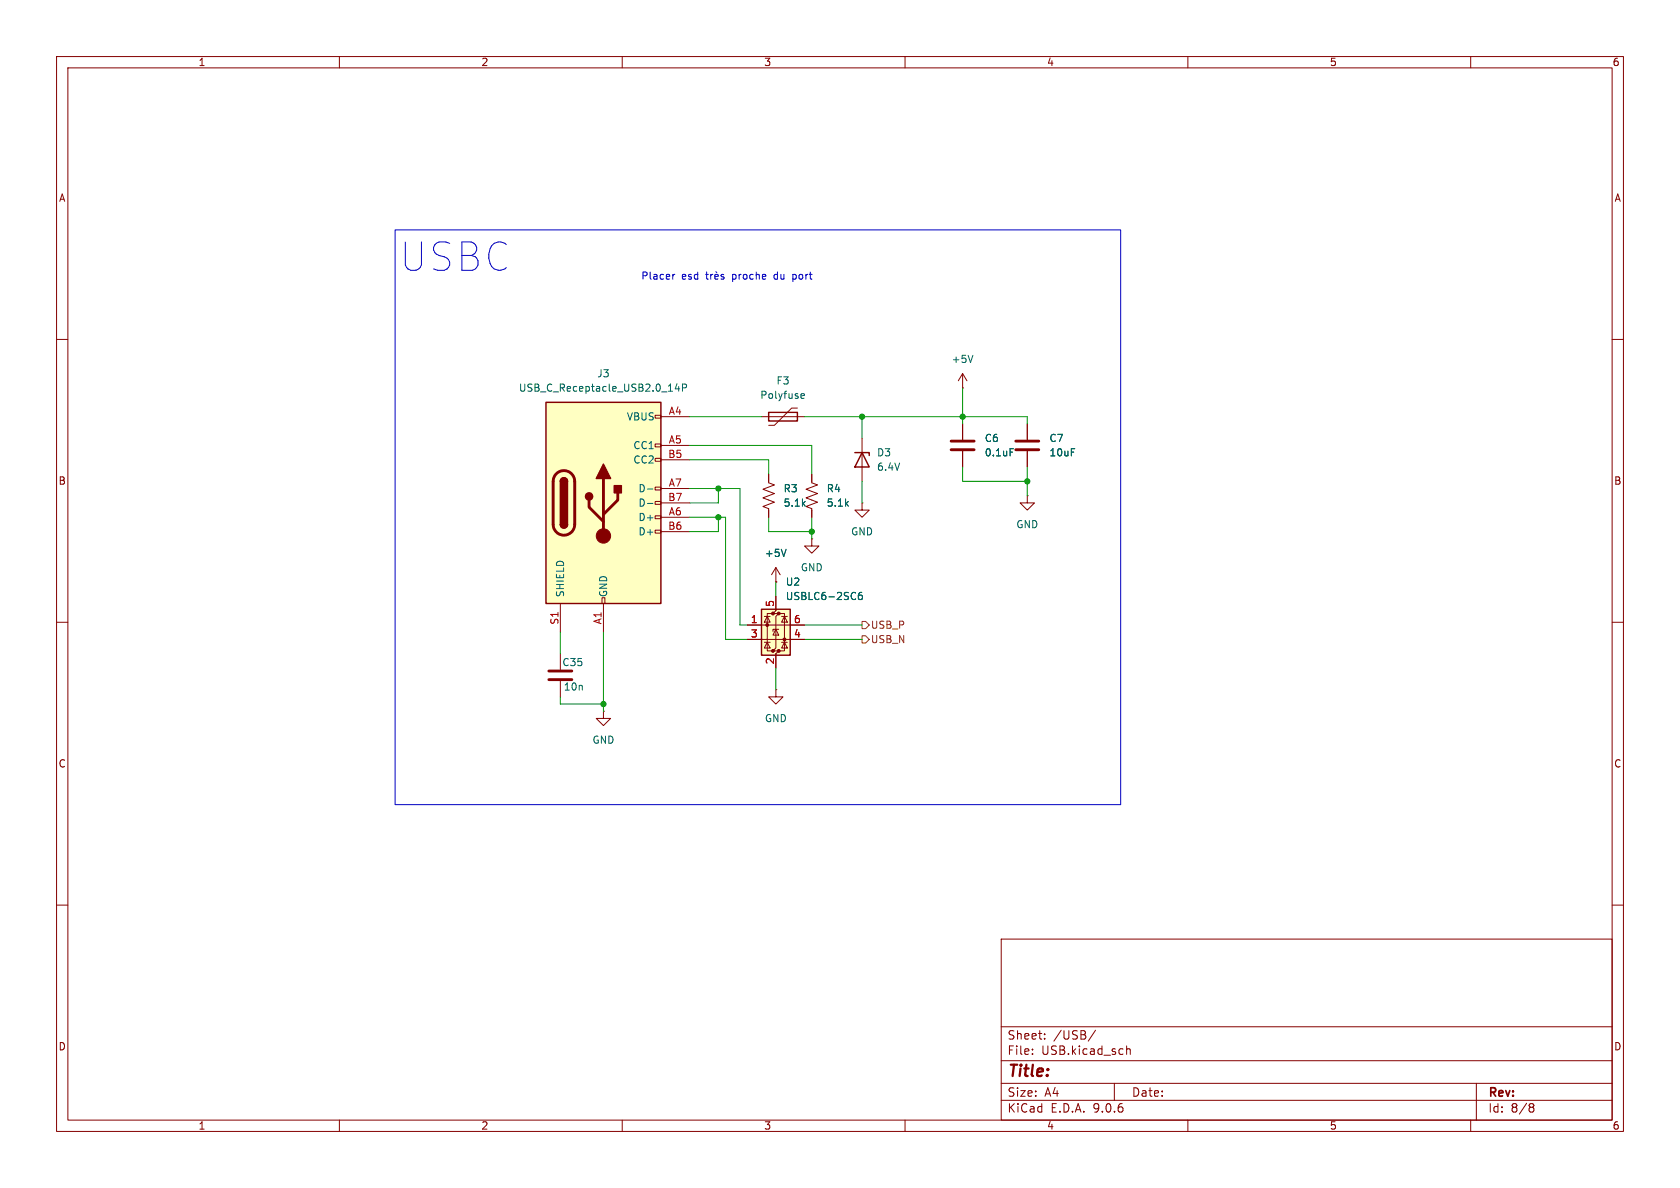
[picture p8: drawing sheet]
<svg xmlns="http://www.w3.org/2000/svg" width="297mm" height="210mm" viewBox="0 0 297 210" stroke-linecap="round" stroke-linejoin="round" font-family="sans-serif">
<g fill="none" stroke="#840000" stroke-width=".18">
<path d="M10 10h277v190h-277zM12 12h273v186h-273zM60 10v2M110 10v2M160 10v2M210 10v2M260 10v2M10 60h2M152.4 77.5v7.6M285 60h2M143.5 83.8v1.5l1 .4-2 .8 2 .7-2 .8 2 .8-2 .7 1 .4v1.5M10 110h2"/>
<path d="M99.1 115.6v2.8M285 110h2M99.1 120.4v2.8M10 160h2M177 166h108v32h-108zM285 160h2M60 198v2M110 198v2M160 198v2M177 194.5h108M177 191.5h108M177 187.5h108"/>
<path d="M177 181.5h108M182.5 186.3v.1M182.5 185.5v.1M184.7 183.6v.1M184.7 182.8v.1M193.7 182.1l-1.3 2M197 191.5v3M199.2 184.9v1.5M199.2 185.5l.2-.1 .3 .1 .1 .9M210 198v2M260 198v2M261 191.5v6.5"/>
<path d="M270.6 195.1l.4 .1 .2 .2-.3 .3M270.6 195.7h.3M270.9 195.7l.2 .2 .1 .4-.2 .2-.4 .1"/>
</g>
<path d="M97 118.6h4.1M97 120.1h4.1" fill="none" stroke="#840000" stroke-width=".51"/>
<path d="M151.1 80h2.6v.5M152.4 80l1.3 2.6h-2.6z" fill="none" stroke="#840000" stroke-width=".25"/>
<path d="M96.5 71.1h20.3v35.6h-20.3z" fill="#ffffc2"/>
<g fill="none" stroke="#840000" stroke-width=".18">
<path d="M115.8 73.4h1v.5h-1zM115.8 78.5h1v.5h-1zM116.8 73.7h5.1M116.8 78.7h5.1M134.6 73.7h7.6M141 72.1h-1l-3.1 3.1h-1M115.8 81h1v.5h-1zM115.8 86.1h1v.5h-1zM115.8 88.6h1v.6h-1zM115.8 91.2h1v.5h-1zM115.8 93.7h1v.5h-1zM116.8 81.3h5.1"/>
<path d="M116.8 86.4h5.1M116.8 88.9h5.1M116.8 91.4h5.1M116.8 94h5.1M135.9 83.8v1.5l1 .4-2 .8 2 .7-2 .8 2 .8-2 .7 1 .4v1.5M99.1 106.7v5.1M106.4 105.7h.5v1h-.5zM106.7 106.7v5.1M137.2 102.9h.1M137.2 100.3l-.8 1.3M137.2 100.3l.7 1.3M137.2 100.3v2.6"/>
</g>
<path d="M96.5 71.1h20.3v35.6h-20.3zM135.9 72.9h5.1v1.5h-5.1zM99.1 85.1a.64 .64 0 0 1 .6-.6 .64 .64 0 0 1 .6 .6M99.1 92.7a.64 .64 0 0 0 .6 .6 .64 .64 0 0 0 .6-.6" fill="none" stroke="#840000" stroke-width=".25"/>
<path d="M98.3 83.8a1.9 1.9 0 0 1 2.1-.5 1.9 1.9 0 0 1 1.2 1.8v7.6a1.91 1.91 0 0 1-1.9 1.9 1.91 1.91 0 0 1-1.9-1.9v-7.8l.2-.6zM104.1 88.4v1.3l2.6 2.5M106.7 84.6v10.1M109.2 87.1v1.3l-2.5 2.5" fill="none" stroke="#840000" stroke-width=".51"/>
<g fill="#840000" stroke="#840000" stroke-width=".25">
<path d="M99.1 85.1h1.2v7.6h-1.2z"/>
<path d="M99.2 84.6a.64 .64 0 0 1 .7-.1 .64 .64 0 0 1 .4 .6h-1.2z"/>
<path d="M99.1 92.7h1.2a.64 .64 0 0 1-.6 .6 .64 .64 0 0 1-.6-.6z"/>
<path d="M106.7 82l1.2 2.6h-2.5z"/>
<path d="M108.6 85.9h1.3v1.2h-1.3z"/>
<circle cx="104.1" cy="87.8" r=".63"/>
</g>
<circle cx="106.7" cy="94.7" r="1.27" fill="#840000" stroke="#840000" stroke-width=".18"/>
<path d="M119.7 67.8l-.3 .9h.8M120 68.3v.9M120.6 68.6l.7-.1 .1-.2-.1-.3-.7-.1v1.3M141.6 70.2l.2 .2h.3M141.6 69.8l.2-.2h.2l.2 .2v.1l-.6 .1M114.5 86.5h.9M114.5 89h.9M139 97.1l-.4 1.3" fill="none" stroke="#006464" stroke-width=".18"/>
<path d="M134.6 107.7h5.1v8.1h-5.1z" fill="#ffffc2"/>
<g fill="#840000" stroke="#840000" stroke-width=".18">
<circle cx="135.6" cy="110.5" r=".25"/>
<circle cx="136.7" cy="108.5" r=".25"/>
<circle cx="136.7" cy="115.1" r=".25"/>
<circle cx="137.7" cy="108.5" r=".25"/>
<circle cx="137.7" cy="115.1" r=".25"/>
<circle cx="138.7" cy="113" r=".25"/>
</g>
<g fill="none" stroke="#840000" stroke-width=".18">
<path d="M170.2 68.6h.1M170.2 66l-.8 1.3M170.2 66l.7 1.3M170.2 66v2.6M170.2 74.9v2.8M170.2 79.8v2.8M181.6 74.9v2.8M181.6 79.8v2.8M135.9 83.8v1.3M135.9 90.2v1.2M143.5 95.3v1.2h1.3l-1.3 1.3-1.3-1.3h1.3M143.5 95.3h.1"/>
<path d="M143.5 83.8v1.3M143.5 90.2v1.2M152.4 88.9v1.3h1.3l-1.3 1.2-1.3-1.2h1.3M152.4 88.9h.1M181.6 87.6v1.3h1.3l-1.3 1.3-1.3-1.3h1.3M181.6 87.6h.1M132.1 110.5h10.1M132.1 113h10.1M135.1 113.5h1M135.1 109h1M135.6 109l.5 1h-1zM135.6 113.5l.5 1.1h-1z"/>
<path d="M136.7 108.5h-1.1v6.6h1.1M137.2 105.4v2.6l-.5 .5h1l-.5 .5v5.6l-.5 .5h1l-.5 .5v2.5M137.2 111.3l.5 1h-1zM137.2 102.9h.1M137.7 111.3h-1v.3M137.7 108.5h1v6.6h-1M138.2 113.5h1M138.2 109h1M138.7 109l.5 1h-1zM138.7 113.5l.5 1.1h-1zM106.7 125.7v1.3h1.2l-1.2 1.3-1.3-1.3h1.3M106.7 125.7h.1"/>
<path d="M137.2 121.9v1.3h1.2l-1.2 1.3-1.3-1.3h1.3M137.2 121.9h.1"/>
</g>
<path d="M134.6 107.7h5.1v8.1h-5.1z" fill="none" stroke="#840000" stroke-width=".25"/>
<path d="M172 62.8l-.4 1.3M178.6 79.3h.6M139 97.1l-.4 1.3M152.3 104.7l-.3 .1a.86 .86 0 0 0 0 1.2l.4-.1 .1-.5-.3-.2h-.2l-.3 .2" fill="none" stroke="#006464" stroke-width=".18"/>
<path d="M168.1 78h4.1M168.1 79.5h4.1M179.6 78h4M179.6 79.5h4" fill="none" stroke="#840000" stroke-width=".51"/>
<path d="M152.4 112.4h.6l.7 .6-.7 .7h-.6zM152.4 109.9h.6l.7 .6-.7 .6h-.6z" fill="none" stroke="#725600" stroke-width=".18"/>
<g fill="none" stroke="#009600" stroke-width=".18">
<path d="M121.9 73.7h12.7M121.9 78.7h21.6v5.1M142.2 73.7h39.4v1.2M152.4 73.7v3.8M170.2 68.6v6.3M121.9 86.4h8.9v24.1h1.3M121.9 91.4h6.4v21.6h3.8M121.9 81.3h14v2.5M127 86.4v2.5h-5.1M127 91.4v2.6h-5.1M135.9 91.4v2.6h7.6M143.5 91.4v3.9"/>
<path d="M152.4 85.1v3.8M170.2 82.6v2.5h11.4M181.6 82.6v5M99.1 111.8v3.8M106.7 111.8v13.9M137.2 102.9v2.5M137.2 118.1v3.8M142.2 110.5h10.2M142.2 113h10.2M99.1 123.2v1.3h7.6"/>
</g>
<g fill="none" stroke="#0000c2" stroke-width=".18">
<path d="M69.8 40.6h128.3v101.6h-128.3zM118.9 48.5v.9M119.3 48.5l-.4 .2M124.7 48.5h.5M124.9 48.1v1.1l.3 .2M125.7 48.5v.9M126 48.5l-.3 .2M126.4 48.9l.6-.1-.1-.2-.3-.1-.2 .2v.6h.5M126.6 48l.1 .2M127.9 48.6l-.3-.1-.1 .2v.2l.4 .1v.3h-.4M140.2 48.5v1.3M140.2 49.3l.1 .1"/>
<path d="M140.3 48.5l-.1 .1"/>
</g>
<g fill="#009600" stroke="#009600" stroke-width=".18">
<circle cx="106.7" cy="124.5" r=".46"/>
<circle cx="127" cy="86.4" r=".46"/>
<circle cx="170.2" cy="73.7" r=".46"/>
<circle cx="152.4" cy="73.7" r=".46"/>
<circle cx="127" cy="91.4" r=".46"/>
<circle cx="181.6" cy="85.1" r=".46"/>
<circle cx="143.5" cy="94" r=".46"/>
</g>
<text font-size="7" fill="#0000c2" x="70.4" y="48.2">USBC</text>
<text font-size="2.8" fill="#840000" x="178" y="190.9">Title:</text>
<g font-size="2.1" fill="#840000">
<text x="178" y="184">Sheet:</text>
<text x="186.2" y="184">/USB/</text>
<text x="178" y="186.7">File:</text>
<text x="184.1" y="186.7">USB.kicad_sch</text>
<text x="178" y="196.9">KiCad</text>
<text x="178" y="194.1">Size:</text>
<text x="184.7" y="194.1">A4</text>
<text x="185.7" y="196.9">E.D.A.</text>
<text x="193.3" y="196.9">9.0.6</text>
<text x="200" y="194.1">Date:</text>
<text x="263" y="194.3">Rev:</text>
<text x="263" y="196.9">Id:</text>
<text x="267.1" y="196.9">8/8</text>
</g>
<g font-size="1.8" fill="#840000">
<text x="35" y="11.9">1</text>
<text x="85" y="11.9">2</text>
<text x="135" y="11.9">3</text>
<text x="185" y="11.9">4</text>
<text x="235" y="11.9">5</text>
<text x="285" y="11.9">6</text>
<text x="10.3" y="35.9">A</text>
<text x="285.3" y="35.9">A</text>
<text x="10.3" y="85.9">B</text>
<text x="285.3" y="85.9">B</text>
<text x="10.3" y="135.9">C</text>
<text x="285.3" y="135.9">C</text>
<text x="10.3" y="185.9">D</text>
<text x="285.3" y="185.9">D</text>
<text x="35" y="199.9">1</text>
<text x="85" y="199.9">2</text>
<text x="135" y="199.9">3</text>
<text x="185" y="199.9">4</text>
<text x="235" y="199.9">5</text>
<text x="285" y="199.9">6</text>
</g>
<g font-size="1.8" fill="#0000c2">
<text x="113.3" y="49.6">Placer</text>
<text x="120.5" y="49.6">esd</text>
<text x="129.7" y="49.6">proche</text>
<text x="137.3" y="49.6">du</text>
<text x="140.8" y="49.6">port</text>
</g>
<g font-size="1.8" fill="#006464">
<text x="168.1" y="64.4">+5V</text>
<text x="91.6" y="69.4">USB_C_Receptacle_USB2.0_14P</text>
<text x="105.5" y="66.9">J3</text>
<text x="134.3" y="70.7">Polyfuse</text>
<text x="137.2" y="68.2">F3</text>
<text x="110.7" y="74.5">VBUS</text>
<text x="111.9" y="79.6">CC1</text>
<text x="111.9" y="82.1">CC2</text>
<text x="154.9" y="80.9">D3</text>
<text x="154.9" y="83.4">6.4V</text>
<text x="174" y="78.3">C6</text>
<text x="174" y="80.9">0.1uF</text>
<text x="185.4" y="78.3">C7</text>
<text x="185.4" y="80.9">10uF</text>
<text x="112.8" y="87.2">D-</text>
<text x="112.8" y="89.8">D-</text>
<text x="138.4" y="87.2">R3</text>
<text x="138.4" y="89.8">5.1k</text>
<text x="146.1" y="87.2">R4</text>
<text x="146.1" y="89.8">5.1k</text>
<text x="112.8" y="92.3">D+</text>
<text x="112.8" y="94.8">D+</text>
<text x="150.4" y="94.8">GND</text>
<text x="179.6" y="93.6">GND</text>
<text x="135.1" y="98.7">+5V</text>
<text x="141.5" y="101.2">GND</text>
<text x="99.9" y="105.7" transform="rotate(-90 99.9 105.7)">SHIELD</text>
<text x="107.5" y="105.7" transform="rotate(-90 107.5 105.7)">GND</text>
<text x="138.8" y="106.3">USBLC6-2SC6</text>
<text x="138.8" y="103.7">U2</text>
<text x="99.3" y="118">C35</text>
<text x="99.6" y="122.3">10n</text>
<text x="104.6" y="131.7">GND</text>
<text x="135.1" y="127.9">GND</text>
</g>
<g font-size="1.8" fill="#a90000">
<text x="118.1" y="73.4">A4</text>
<text x="118" y="81">B5</text>
<text x="118.1" y="78.5">A5</text>
<text x="118" y="88.6">B7</text>
<text x="118.1" y="86.1">A7</text>
<text x="118" y="93.7">B6</text>
<text x="118.1" y="91.2">A6</text>
<text x="136.9" y="107.4" transform="rotate(-90 136.9 107.4)">5</text>
<text x="98.8" y="110.5" transform="rotate(-90 98.8 110.5)">S1</text>
<text x="106.4" y="110.5" transform="rotate(-90 106.4 110.5)">A1</text>
<text x="132.6" y="110.2">1</text>
<text x="132.6" y="112.8">3</text>
<text x="140.3" y="110.2">6</text>
<text x="140.3" y="112.8">4</text>
<text x="136.9" y="117.5" transform="rotate(-90 136.9 117.5)">2</text>
</g>
<g font-size="1.8" fill="#725600">
<text x="153.9" y="113.9">USB_N</text>
<text x="153.9" y="111.4">USB_P</text>
</g>
</svg>
